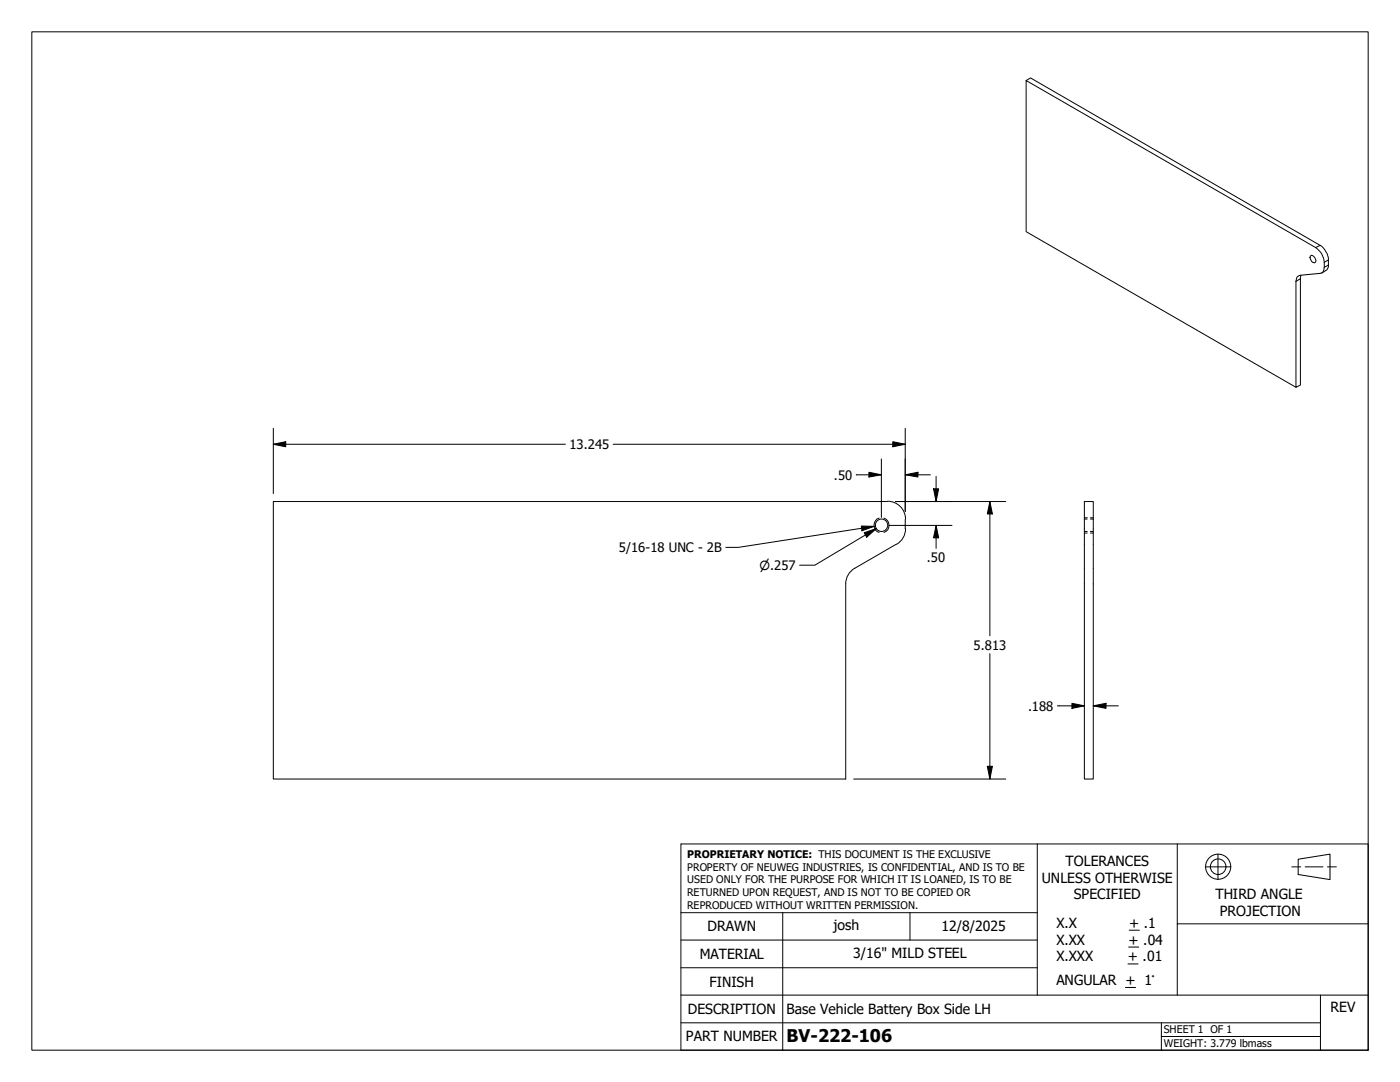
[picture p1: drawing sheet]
<svg xmlns="http://www.w3.org/2000/svg" width="279mm" height="216mm" viewBox="0 0 279 216" stroke-linecap="round" stroke-linejoin="round" font-family="sans-serif">
<!-- layer: Hidden Narrow (ANSI) -->
<path d="M175.5 103.4a1.51 1.51 0 0 0-1.1 1.4 1.51 1.51 0 0 0 1.1 1.4M176.4 103.4a1.51 1.51 0 0 1 1 1.4 1.51 1.51 0 0 1-1 1.4M216.4 103.3h.6M216.4 106.4h.6M217.6 103.3h.6M217.6 106.4h.6" fill="none" stroke="#000" stroke-width=".2"/>
<!-- layer: Visible (ANSI) -->
<g fill="none" stroke="#000" stroke-width=".2">
<path d="M204.8 16.1l.9-.5 57.8 33.4a4 4 0 0 1 1.4 4.8l-1.1 .7M259.7 54.9l-.2 .5v21.4l-.9 .5 .1-21.5a.86 .86 0 0 1 .8-.9l4-.4a1.03 1.03 0 0 0 .8-1.2 4.2 4.2 0 0 0-1.7-3.9l-57.8-33.3v30.1l53.8 31.1M261.6 51a.95 .95 0 0 1 .8 1.4 .91 .91 0 0 1-.8-.5 .91 .91 0 0 1 0-.9zM177.1 100.1h-122.6v55.3h114.3v-38.9a3.6 3.6 0 0 1 1.8-3.1l8.3-4.8M177.1 100a3.6 3.6 0 0 1 3.6 3.6M180.7 103.6v1.9M180.7 105.5a3.6 3.6 0 0 1-1.8 3.1M216.4 100.1h1.8v55.3h-1.8z"/>
<circle cx="175.9" cy="104.8" r="1.24"/>
</g>
<!-- layer: Hidden (ANSI) -->
<path d="M216.4 103.6h.6M216.4 106h.6M217.6 103.6h.6M217.6 106h.6" fill="none" stroke="#000" stroke-width=".2"/>
<!-- layer: Visible Narrow (ANSI) -->
<path d="M259.5 55.6l-.9 .5M263.5 49l-.9 .4M265.1 52.9l-.8 .4M265.1 51.9l-.8 .4" fill="none" stroke="#000" stroke-width=".2"/>
<!-- layer: Border (ANSI) -->
<path d="M6.3 6.3h266.7v203.2h-266.7z" fill="none" stroke="#000" stroke-width=".2"/>
<!-- layer: Title (ANSI) -->
<g fill="none" stroke="#000" stroke-width=".2">
<path d="M135.9 168.4h137.1v41.1h-137.1zM207 168.4v30.2M234.9 168.4v15.9M240.5 173h5.1M243.1 170.4v5.1M257.8 173h1.8M259.1 171.4l6.3-1v5.1l-6.3-1zM260.5 173h3.5M264.9 173h1.8M135.9 198.6h137.1M135.9 193.1h71.1M135.9 187.6h71.1"/>
<path d="M135.9 182.1h71.1M156.2 182.1v27.4M181.6 182.1v5.5M224.6 197h2M225.1 192.3h2M225.2 189h2.1M225.4 185.6h2M263.5 198.6v10.9M273 184.3h-38.1v14.3M135.9 204.1h127.6M231.8 206.8h31.7M231.8 204.1v5.4"/>
<circle cx="243.1" cy="172.9" r="2.51"/>
<circle cx="243.1" cy="172.9" r="1.56"/>
</g>
<!-- layer: Dimension (ANSI) -->
<g fill="none" stroke="#000" stroke-width=".2">
<path d="M54.5 88.6l2.5-.5v1.1zM54.5 88.6h58.3M54.5 85.5v13M122.4 88.6h58.3M170.9 94.7h5M173.4 94.2l2.5 .5-2.5 .5zM175.9 91.6v11.7M178.2 88.1l2.5 .5-2.5 .6zM180.7 94.7l2.5-.5v1zM180.7 85.5v16.5M180.7 94.7h5M186.3 97.5h1l-.5 2.6z"/>
<path d="M186.8 95.1v5M172.5 106.3l2.4-.8-1.9 1.7zM174.9 105.5l-12.3 7.3h-3M177.5 104.8h12.5M178.7 100.1h22M186.8 104.8l.5 2.5h-1zM186.8 104.8v4.6M197.5 100.1l.6 2.5h-1.1zM197.5 100.1v26.8M197.5 130.4v25M170.4 155.4h30.3M197 152.9h1.1l-.6 2.5z"/>
<path d="M211 140.8h5.4M213.9 140.3l2.5 .5-2.5 .6zM218.2 140.8l2.5-.5v1.1zM218.2 140.8h5"/>
</g>
<path d="M54.5 88.6l2.5-.5v1.1zM173.4 94.2l2.5 .5-2.5 .5zM178.2 88.1l2.5 .5-2.5 .6zM180.7 94.7l2.5-.5v1zM186.3 97.5h1l-.5 2.6zM172.5 106.3l2.4-.8-1.9 1.7zM186.8 104.8l.5 2.5h-1zM197.5 100.1l.6 2.5h-1.1zM197 152.9h1.1l-.6 2.5zM213.9 140.3l2.5 .5-2.5 .6zM218.2 140.8l2.5-.5v1.1z" fill="#000"/>
<!-- layer: Symbol (ANSI) -->
<path d="M171.9 105h2.5l-2.4 .9zM174.4 105l-27 4.2h-2.6" fill="none" stroke="#000" stroke-width=".2"/>
<path d="M171.9 105h2.5l-2.4 .9z" fill="#000"/>
<text font-size="3.5" x="157" y="207.9">BV-222-106</text>
<g font-size="2.8">
<text x="212.7" y="172.8">TOLERANCES</text>
<text x="207.9" y="176.1">UNLESS OTHERWISE</text>
<text x="214.3" y="179.5">SPECIFIED</text>
<text x="242.6" y="179.4">THIRD ANGLE</text>
<text x="141.2" y="185.9">DRAWN</text>
<text x="166.4" y="185.6">josh</text>
<text x="187.9" y="185.7">12/8/2025</text>
<text x="210.8" y="185.2">X.X</text>
<text x="225.4" y="185.2">+ .1</text>
<text x="243.5" y="182.7">PROJECTION</text>
<text x="139.6" y="191.4">MATERIAL</text>
<text x="170.2" y="191.2">3/16&quot; MILD STEEL</text>
<text x="210.8" y="188.5">X.XX</text>
<text x="210.8" y="191.8">X.XXX</text>
<text x="225.1" y="191.8">+ .01</text>
<text x="225.2" y="188.5">+ .04</text>
<text x="141.6" y="196.8">FINISH</text>
<text x="210.8" y="196.6">ANGULAR + 1°</text>
<text x="137.3" y="202.3">DESCRIPTION</text>
<text x="157" y="202.2">Base Vehicle Battery Box Side LH</text>
<text x="265.6" y="201.9">REV</text>
<text x="136.9" y="207.8">PART NUMBER</text>
</g>
<g font-size="2.6">
<text x="113.7" y="89.6">13.245</text>
<text x="166.4" y="95.7">.50</text>
<text x="123.5" y="110.2">5/16-18 UNC - 2B</text>
<text x="185" y="112.1">.50</text>
<text x="194.3" y="129.6">5.813</text>
<text x="205.2" y="141.8">.188</text>
</g>
<text font-size="2.5" x="151.6" y="113.7">⌀.257</text>
<g font-size="2.1">
<text x="137.2" y="171.3">PROPRIETARY NOTICE: THIS DOCUMENT IS THE EXCLUSIVE</text>
<text x="137.2" y="173.7">PROPERTY OF NEUWEG INDUSTRIES, IS CONFIDENTIAL, AND IS TO BE</text>
<text x="137.2" y="176.3">USED ONLY FOR THE PURPOSE FOR WHICH IT IS LOANED, IS TO BE</text>
<text x="137.2" y="178.8">RETURNED UPON REQUEST, AND IS NOT TO BE COPIED OR</text>
<text x="137.2" y="181.3">REPRODUCED WITHOUT WRITTEN PERMISSION.</text>
<text x="232.3" y="206.1">SHEET 1 OF 1</text>
<text x="232.3" y="208.9">WEIGHT: 3.779 lbmass</text>
</g>
</svg>
